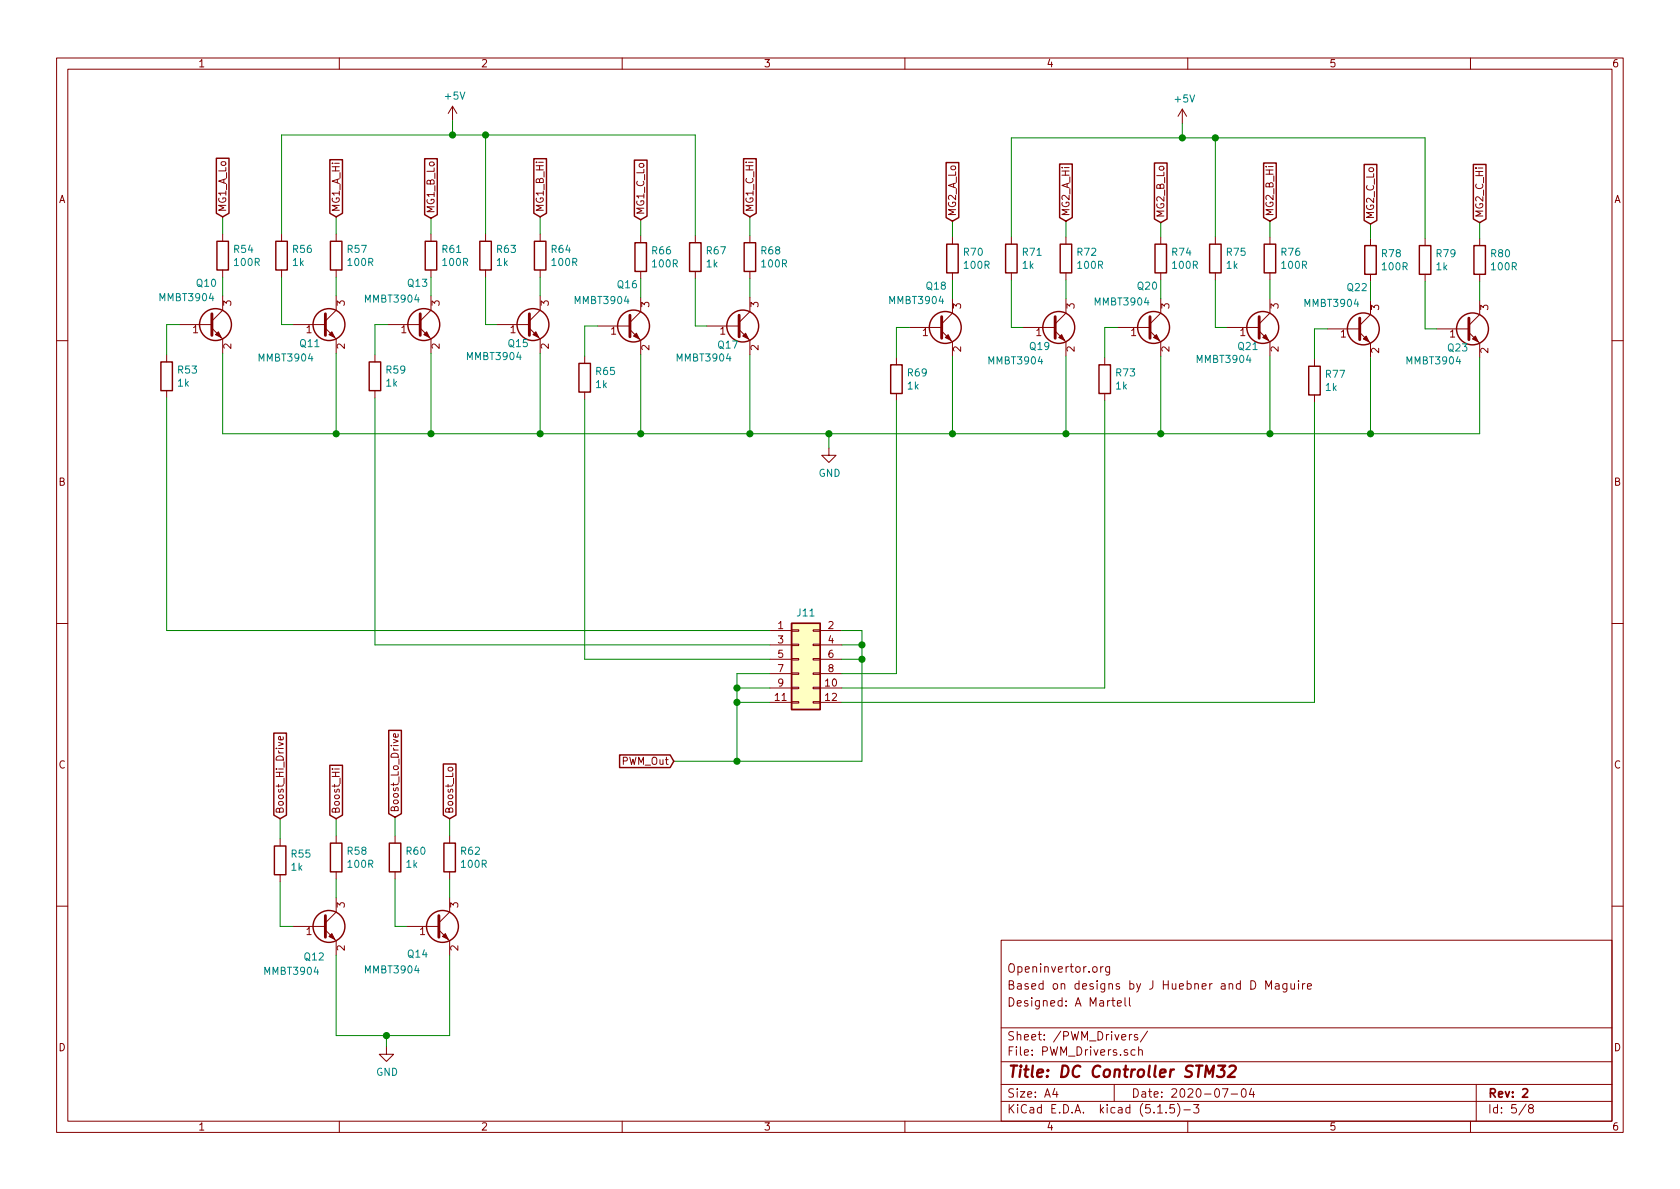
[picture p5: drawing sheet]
EESchema Schematic File Version 4
EELAYER 30 0
EELAYER END
$Descr A4 11693 8268
encoding utf-8
Sheet 5 8
Title "DC Controller STM32"
Date "2020-07-04"
Rev "2"
Comp ""
Comment1 "Designed: A Martell"
Comment2 "Based on designs by J Huebner and D Maguire"
Comment3 "Openinvertor.org"
Comment4 ""
$EndDescr
$Comp
L Transistor_BJT:MMBT3904 Q10
U 1 1
P 1450 2250
F 0 "Q10" H 1360 2540 50  0000 L CNN
F 1 "MMBT3904" H 1100 2440 50  0000 L CNN
F 2 "Package_TO_SOT_SMD:SOT-23" H 1650 2175 50  0001 L CIN
F 3 "https://www.fairchildsemi.com/datasheets/2N/2N3904.pdf" H 1450 2250 50  0001 L CNN
F 4 "C20526" H 1450 2250 50  0001 C CNN "JLPCB Component"
	1    1450 2250
	1    0    0    -1  
$EndComp
$Comp
L Device:R R54
U 1 1
P 1550 1770
F 0 "R54" H 1620 1816 50  0000 L CNN
F 1 "100R" H 1620 1725 50  0000 L CNN
F 2 "Resistor_SMD:R_0603_1608Metric" V 1480 1770 50  0001 C CNN
F 3 "~" H 1550 1770 50  0001 C CNN
F 4 "C22775" H 1550 1770 50  0001 C CNN "JLPCB Component"
	1    1550 1770
	1    0    0    -1  
$EndComp
$Comp
L Device:R R53
U 1 1
P 1160 2610
F 0 "R53" H 1230 2656 50  0000 L CNN
F 1 "1k" H 1230 2565 50  0000 L CNN
F 2 "Resistor_SMD:R_0603_1608Metric" V 1090 2610 50  0001 C CNN
F 3 "~" H 1160 2610 50  0001 C CNN
F 4 "C21190" H 1160 2610 50  0001 C CNN "JLPCB Component"
	1    1160 2610
	1    0    0    -1  
$EndComp
Wire Wire Line
	1160 2460 1160 2250
Wire Wire Line
	1160 2250 1250 2250
Wire Wire Line
	1550 1920 1550 2050
$Comp
L Transistor_BJT:MMBT3904 Q11
U 1 1
P 2240 2250
F 0 "Q11" H 2080 2120 50  0000 L CNN
F 1 "MMBT3904" H 1790 2020 50  0000 L CNN
F 2 "Package_TO_SOT_SMD:SOT-23" H 2440 2175 50  0001 L CIN
F 3 "https://www.fairchildsemi.com/datasheets/2N/2N3904.pdf" H 2240 2250 50  0001 L CNN
F 4 "C20526" H 2240 2250 50  0001 C CNN "JLPCB Component"
	1    2240 2250
	1    0    0    -1  
$EndComp
$Comp
L Device:R R57
U 1 1
P 2340 1770
F 0 "R57" H 2410 1816 50  0000 L CNN
F 1 "100R" H 2410 1725 50  0000 L CNN
F 2 "Resistor_SMD:R_0603_1608Metric" V 2270 1770 50  0001 C CNN
F 3 "~" H 2340 1770 50  0001 C CNN
F 4 "C22775" H 2340 1770 50  0001 C CNN "JLPCB Component"
	1    2340 1770
	1    0    0    -1  
$EndComp
$Comp
L Device:R R56
U 1 1
P 1960 1770
F 0 "R56" H 2030 1816 50  0000 L CNN
F 1 "1k" H 2030 1725 50  0000 L CNN
F 2 "Resistor_SMD:R_0603_1608Metric" V 1890 1770 50  0001 C CNN
F 3 "~" H 1960 1770 50  0001 C CNN
F 4 "C21190" H 1960 1770 50  0001 C CNN "JLPCB Component"
	1    1960 1770
	1    0    0    -1  
$EndComp
Wire Wire Line
	2340 1920 2340 2050
Wire Wire Line
	1960 1920 1960 2250
Wire Wire Line
	1960 2250 2040 2250
$Comp
L Transistor_BJT:MMBT3904 Q13
U 1 1
P 2900 2250
F 0 "Q13" H 2830 2540 50  0000 L CNN
F 1 "MMBT3904" H 2530 2430 50  0000 L CNN
F 2 "Package_TO_SOT_SMD:SOT-23" H 3100 2175 50  0001 L CIN
F 3 "https://www.fairchildsemi.com/datasheets/2N/2N3904.pdf" H 2900 2250 50  0001 L CNN
F 4 "C20526" H 2900 2250 50  0001 C CNN "JLPCB Component"
	1    2900 2250
	1    0    0    -1  
$EndComp
$Comp
L Device:R R59
U 1 1
P 2610 2610
F 0 "R59" H 2680 2656 50  0000 L CNN
F 1 "1k" H 2680 2565 50  0000 L CNN
F 2 "Resistor_SMD:R_0603_1608Metric" V 2540 2610 50  0001 C CNN
F 3 "~" H 2610 2610 50  0001 C CNN
F 4 "C21190" H 2610 2610 50  0001 C CNN "JLPCB Component"
	1    2610 2610
	1    0    0    -1  
$EndComp
Wire Wire Line
	2610 2460 2610 2250
Wire Wire Line
	2610 2250 2700 2250
Wire Wire Line
	3000 1920 3000 2050
$Comp
L Transistor_BJT:MMBT3904 Q15
U 1 1
P 3660 2250
F 0 "Q15" H 3530 2120 50  0000 L CNN
F 1 "MMBT3904" H 3240 2030 50  0000 L CNN
F 2 "Package_TO_SOT_SMD:SOT-23" H 3860 2175 50  0001 L CIN
F 3 "https://www.fairchildsemi.com/datasheets/2N/2N3904.pdf" H 3660 2250 50  0001 L CNN
F 4 "C20526" H 3660 2250 50  0001 C CNN "JLPCB Component"
	1    3660 2250
	1    0    0    -1  
$EndComp
$Comp
L Device:R R64
U 1 1
P 3760 1770
F 0 "R64" H 3830 1816 50  0000 L CNN
F 1 "100R" H 3830 1725 50  0000 L CNN
F 2 "Resistor_SMD:R_0603_1608Metric" V 3690 1770 50  0001 C CNN
F 3 "~" H 3760 1770 50  0001 C CNN
F 4 "C22775" H 3760 1770 50  0001 C CNN "JLPCB Component"
	1    3760 1770
	1    0    0    -1  
$EndComp
$Comp
L Device:R R63
U 1 1
P 3380 1770
F 0 "R63" H 3450 1816 50  0000 L CNN
F 1 "1k" H 3450 1725 50  0000 L CNN
F 2 "Resistor_SMD:R_0603_1608Metric" V 3310 1770 50  0001 C CNN
F 3 "~" H 3380 1770 50  0001 C CNN
F 4 "C21190" H 3380 1770 50  0001 C CNN "JLPCB Component"
	1    3380 1770
	1    0    0    -1  
$EndComp
Wire Wire Line
	3760 1920 3760 2050
Wire Wire Line
	3380 1920 3380 2250
Wire Wire Line
	3380 2250 3460 2250
$Comp
L Transistor_BJT:MMBT3904 Q16
U 1 1
P 4360 2260
F 0 "Q16" H 4290 2550 50  0000 L CNN
F 1 "MMBT3904" H 3990 2440 50  0000 L CNN
F 2 "Package_TO_SOT_SMD:SOT-23" H 4560 2185 50  0001 L CIN
F 3 "https://www.fairchildsemi.com/datasheets/2N/2N3904.pdf" H 4360 2260 50  0001 L CNN
F 4 "C20526" H 4360 2260 50  0001 C CNN "JLPCB Component"
	1    4360 2260
	1    0    0    -1  
$EndComp
$Comp
L Device:R R66
U 1 1
P 4460 1780
F 0 "R66" H 4530 1826 50  0000 L CNN
F 1 "100R" H 4530 1735 50  0000 L CNN
F 2 "Resistor_SMD:R_0603_1608Metric" V 4390 1780 50  0001 C CNN
F 3 "~" H 4460 1780 50  0001 C CNN
F 4 "C22775" H 4460 1780 50  0001 C CNN "JLPCB Component"
	1    4460 1780
	1    0    0    -1  
$EndComp
$Comp
L Device:R R65
U 1 1
P 4070 2620
F 0 "R65" H 4140 2666 50  0000 L CNN
F 1 "1k" H 4140 2575 50  0000 L CNN
F 2 "Resistor_SMD:R_0603_1608Metric" V 4000 2620 50  0001 C CNN
F 3 "~" H 4070 2620 50  0001 C CNN
F 4 "C21190" H 4070 2620 50  0001 C CNN "JLPCB Component"
	1    4070 2620
	1    0    0    -1  
$EndComp
Wire Wire Line
	4070 2470 4070 2260
Wire Wire Line
	4070 2260 4160 2260
Wire Wire Line
	4460 1930 4460 2060
$Comp
L Transistor_BJT:MMBT3904 Q17
U 1 1
P 5120 2260
F 0 "Q17" H 4990 2130 50  0000 L CNN
F 1 "MMBT3904" H 4700 2040 50  0000 L CNN
F 2 "Package_TO_SOT_SMD:SOT-23" H 5320 2185 50  0001 L CIN
F 3 "https://www.fairchildsemi.com/datasheets/2N/2N3904.pdf" H 5120 2260 50  0001 L CNN
F 4 "C20526" H 5120 2260 50  0001 C CNN "JLPCB Component"
	1    5120 2260
	1    0    0    -1  
$EndComp
$Comp
L Device:R R68
U 1 1
P 5220 1780
F 0 "R68" H 5290 1826 50  0000 L CNN
F 1 "100R" H 5290 1735 50  0000 L CNN
F 2 "Resistor_SMD:R_0603_1608Metric" V 5150 1780 50  0001 C CNN
F 3 "~" H 5220 1780 50  0001 C CNN
F 4 "C22775" H 5220 1780 50  0001 C CNN "JLPCB Component"
	1    5220 1780
	1    0    0    -1  
$EndComp
$Comp
L Device:R R67
U 1 1
P 4840 1780
F 0 "R67" H 4910 1826 50  0000 L CNN
F 1 "1k" H 4910 1735 50  0000 L CNN
F 2 "Resistor_SMD:R_0603_1608Metric" V 4770 1780 50  0001 C CNN
F 3 "~" H 4840 1780 50  0001 C CNN
F 4 "C21190" H 4840 1780 50  0001 C CNN "JLPCB Component"
	1    4840 1780
	1    0    0    -1  
$EndComp
Wire Wire Line
	5220 1930 5220 2060
Wire Wire Line
	4840 1930 4840 2260
Wire Wire Line
	4840 2260 4920 2260
$Comp
L Transistor_BJT:MMBT3904 Q18
U 1 1
P 6530 2270
F 0 "Q18" H 6440 2560 50  0000 L CNN
F 1 "MMBT3904" H 6180 2460 50  0000 L CNN
F 2 "Package_TO_SOT_SMD:SOT-23" H 6730 2195 50  0001 L CIN
F 3 "https://www.fairchildsemi.com/datasheets/2N/2N3904.pdf" H 6530 2270 50  0001 L CNN
F 4 "C20526" H 6530 2270 50  0001 C CNN "JLPCB Component"
	1    6530 2270
	1    0    0    -1  
$EndComp
$Comp
L Device:R R70
U 1 1
P 6630 1790
F 0 "R70" H 6700 1836 50  0000 L CNN
F 1 "100R" H 6700 1745 50  0000 L CNN
F 2 "Resistor_SMD:R_0603_1608Metric" V 6560 1790 50  0001 C CNN
F 3 "~" H 6630 1790 50  0001 C CNN
F 4 "C22775" H 6630 1790 50  0001 C CNN "JLPCB Component"
	1    6630 1790
	1    0    0    -1  
$EndComp
$Comp
L Device:R R69
U 1 1
P 6240 2630
F 0 "R69" H 6310 2676 50  0000 L CNN
F 1 "1k" H 6310 2585 50  0000 L CNN
F 2 "Resistor_SMD:R_0603_1608Metric" V 6170 2630 50  0001 C CNN
F 3 "~" H 6240 2630 50  0001 C CNN
F 4 "C21190" H 6240 2630 50  0001 C CNN "JLPCB Component"
	1    6240 2630
	1    0    0    -1  
$EndComp
Wire Wire Line
	6240 2480 6240 2270
Wire Wire Line
	6240 2270 6330 2270
Wire Wire Line
	6630 1940 6630 2070
$Comp
L Transistor_BJT:MMBT3904 Q19
U 1 1
P 7320 2270
F 0 "Q19" H 7160 2140 50  0000 L CNN
F 1 "MMBT3904" H 6870 2040 50  0000 L CNN
F 2 "Package_TO_SOT_SMD:SOT-23" H 7520 2195 50  0001 L CIN
F 3 "https://www.fairchildsemi.com/datasheets/2N/2N3904.pdf" H 7320 2270 50  0001 L CNN
F 4 "C20526" H 7320 2270 50  0001 C CNN "JLPCB Component"
	1    7320 2270
	1    0    0    -1  
$EndComp
$Comp
L Device:R R72
U 1 1
P 7420 1790
F 0 "R72" H 7490 1836 50  0000 L CNN
F 1 "100R" H 7490 1745 50  0000 L CNN
F 2 "Resistor_SMD:R_0603_1608Metric" V 7350 1790 50  0001 C CNN
F 3 "~" H 7420 1790 50  0001 C CNN
F 4 "C22775" H 7420 1790 50  0001 C CNN "JLPCB Component"
	1    7420 1790
	1    0    0    -1  
$EndComp
$Comp
L Device:R R71
U 1 1
P 7040 1790
F 0 "R71" H 7110 1836 50  0000 L CNN
F 1 "1k" H 7110 1745 50  0000 L CNN
F 2 "Resistor_SMD:R_0603_1608Metric" V 6970 1790 50  0001 C CNN
F 3 "~" H 7040 1790 50  0001 C CNN
F 4 "C21190" H 7040 1790 50  0001 C CNN "JLPCB Component"
	1    7040 1790
	1    0    0    -1  
$EndComp
Wire Wire Line
	7420 1940 7420 2070
Wire Wire Line
	7040 1940 7040 2270
Wire Wire Line
	7040 2270 7120 2270
$Comp
L Transistor_BJT:MMBT3904 Q20
U 1 1
P 7980 2270
F 0 "Q20" H 7910 2560 50  0000 L CNN
F 1 "MMBT3904" H 7610 2450 50  0000 L CNN
F 2 "Package_TO_SOT_SMD:SOT-23" H 8180 2195 50  0001 L CIN
F 3 "https://www.fairchildsemi.com/datasheets/2N/2N3904.pdf" H 7980 2270 50  0001 L CNN
F 4 "C20526" H 7980 2270 50  0001 C CNN "JLPCB Component"
	1    7980 2270
	1    0    0    -1  
$EndComp
$Comp
L Device:R R74
U 1 1
P 8080 1790
F 0 "R74" H 8150 1836 50  0000 L CNN
F 1 "100R" H 8150 1745 50  0000 L CNN
F 2 "Resistor_SMD:R_0603_1608Metric" V 8010 1790 50  0001 C CNN
F 3 "~" H 8080 1790 50  0001 C CNN
F 4 "C22775" H 8080 1790 50  0001 C CNN "JLPCB Component"
	1    8080 1790
	1    0    0    -1  
$EndComp
$Comp
L Device:R R73
U 1 1
P 7690 2630
F 0 "R73" H 7760 2676 50  0000 L CNN
F 1 "1k" H 7760 2585 50  0000 L CNN
F 2 "Resistor_SMD:R_0603_1608Metric" V 7620 2630 50  0001 C CNN
F 3 "~" H 7690 2630 50  0001 C CNN
F 4 "C21190" H 7690 2630 50  0001 C CNN "JLPCB Component"
	1    7690 2630
	1    0    0    -1  
$EndComp
Wire Wire Line
	7690 2480 7690 2270
Wire Wire Line
	7690 2270 7780 2270
Wire Wire Line
	8080 1940 8080 2070
$Comp
L Transistor_BJT:MMBT3904 Q21
U 1 1
P 8740 2270
F 0 "Q21" H 8610 2140 50  0000 L CNN
F 1 "MMBT3904" H 8320 2050 50  0000 L CNN
F 2 "Package_TO_SOT_SMD:SOT-23" H 8940 2195 50  0001 L CIN
F 3 "https://www.fairchildsemi.com/datasheets/2N/2N3904.pdf" H 8740 2270 50  0001 L CNN
F 4 "C20526" H 8740 2270 50  0001 C CNN "JLPCB Component"
	1    8740 2270
	1    0    0    -1  
$EndComp
$Comp
L Device:R R76
U 1 1
P 8840 1790
F 0 "R76" H 8910 1836 50  0000 L CNN
F 1 "100R" H 8910 1745 50  0000 L CNN
F 2 "Resistor_SMD:R_0603_1608Metric" V 8770 1790 50  0001 C CNN
F 3 "~" H 8840 1790 50  0001 C CNN
F 4 "C22775" H 8840 1790 50  0001 C CNN "JLPCB Component"
	1    8840 1790
	1    0    0    -1  
$EndComp
$Comp
L Device:R R75
U 1 1
P 8460 1790
F 0 "R75" H 8530 1836 50  0000 L CNN
F 1 "1k" H 8530 1745 50  0000 L CNN
F 2 "Resistor_SMD:R_0603_1608Metric" V 8390 1790 50  0001 C CNN
F 3 "~" H 8460 1790 50  0001 C CNN
F 4 "C21190" H 8460 1790 50  0001 C CNN "JLPCB Component"
	1    8460 1790
	1    0    0    -1  
$EndComp
Wire Wire Line
	8840 1940 8840 2070
Wire Wire Line
	8460 1940 8460 2270
Wire Wire Line
	8460 2270 8540 2270
$Comp
L Transistor_BJT:MMBT3904 Q22
U 1 1
P 9440 2280
F 0 "Q22" H 9370 2570 50  0000 L CNN
F 1 "MMBT3904" H 9070 2460 50  0000 L CNN
F 2 "Package_TO_SOT_SMD:SOT-23" H 9640 2205 50  0001 L CIN
F 3 "https://www.fairchildsemi.com/datasheets/2N/2N3904.pdf" H 9440 2280 50  0001 L CNN
F 4 "C20526" H 9440 2280 50  0001 C CNN "JLPCB Component"
	1    9440 2280
	1    0    0    -1  
$EndComp
$Comp
L Device:R R78
U 1 1
P 9540 1800
F 0 "R78" H 9610 1846 50  0000 L CNN
F 1 "100R" H 9610 1755 50  0000 L CNN
F 2 "Resistor_SMD:R_0603_1608Metric" V 9470 1800 50  0001 C CNN
F 3 "~" H 9540 1800 50  0001 C CNN
F 4 "C22775" H 9540 1800 50  0001 C CNN "JLPCB Component"
	1    9540 1800
	1    0    0    -1  
$EndComp
$Comp
L Device:R R77
U 1 1
P 9150 2640
F 0 "R77" H 9220 2686 50  0000 L CNN
F 1 "1k" H 9220 2595 50  0000 L CNN
F 2 "Resistor_SMD:R_0603_1608Metric" V 9080 2640 50  0001 C CNN
F 3 "~" H 9150 2640 50  0001 C CNN
F 4 "C21190" H 9150 2640 50  0001 C CNN "JLPCB Component"
	1    9150 2640
	1    0    0    -1  
$EndComp
Wire Wire Line
	9150 2490 9150 2280
Wire Wire Line
	9150 2280 9240 2280
Wire Wire Line
	9540 1950 9540 2080
$Comp
L Transistor_BJT:MMBT3904 Q23
U 1 1
P 10200 2280
F 0 "Q23" H 10070 2150 50  0000 L CNN
F 1 "MMBT3904" H 9780 2060 50  0000 L CNN
F 2 "Package_TO_SOT_SMD:SOT-23" H 10400 2205 50  0001 L CIN
F 3 "https://www.fairchildsemi.com/datasheets/2N/2N3904.pdf" H 10200 2280 50  0001 L CNN
F 4 "C20526" H 10200 2280 50  0001 C CNN "JLPCB Component"
	1    10200 2280
	1    0    0    -1  
$EndComp
$Comp
L Device:R R80
U 1 1
P 10300 1800
F 0 "R80" H 10370 1846 50  0000 L CNN
F 1 "100R" H 10370 1755 50  0000 L CNN
F 2 "Resistor_SMD:R_0603_1608Metric" V 10230 1800 50  0001 C CNN
F 3 "~" H 10300 1800 50  0001 C CNN
F 4 "C22775" H 10300 1800 50  0001 C CNN "JLPCB Component"
	1    10300 1800
	1    0    0    -1  
$EndComp
$Comp
L Device:R R79
U 1 1
P 9920 1800
F 0 "R79" H 9990 1846 50  0000 L CNN
F 1 "1k" H 9990 1755 50  0000 L CNN
F 2 "Resistor_SMD:R_0603_1608Metric" V 9850 1800 50  0001 C CNN
F 3 "~" H 9920 1800 50  0001 C CNN
F 4 "C21190" H 9920 1800 50  0001 C CNN "JLPCB Component"
	1    9920 1800
	1    0    0    -1  
$EndComp
Wire Wire Line
	10300 1950 10300 2080
Wire Wire Line
	9920 1950 9920 2280
Wire Wire Line
	9920 2280 10000 2280
Text GLabel 1550 1500 1    50   Input ~ 0
MG1_A_Lo
Text GLabel 2340 1500 1    50   Input ~ 0
MG1_A_Hi
Text GLabel 3000 1510 1    50   Input ~ 0
MG1_B_Lo
Text GLabel 3760 1500 1    50   Input ~ 0
MG1_B_Hi
Text GLabel 4460 1520 1    50   Input ~ 0
MG1_C_Lo
Text GLabel 5220 1500 1    50   Input ~ 0
MG1_C_Hi
Text GLabel 6630 1530 1    50   Input ~ 0
MG2_A_Lo
Text GLabel 7420 1530 1    50   Input ~ 0
MG2_A_Hi
Text GLabel 8080 1540 1    50   Input ~ 0
MG2_B_Lo
Text GLabel 8840 1530 1    50   Input ~ 0
MG2_B_Hi
Text GLabel 9540 1550 1    50   Input ~ 0
MG2_C_Lo
Text GLabel 10300 1540 1    50   Input ~ 0
MG2_C_Hi
Wire Wire Line
	1960 930  3150 930 
Wire Wire Line
	4840 930  4840 1630
Wire Wire Line
	1960 930  1960 1620
Wire Wire Line
	3380 1620 3380 930 
Connection ~ 3380 930 
Wire Wire Line
	3380 930  4840 930 
$Comp
L power:+5V #PWR035
U 1 1
P 3150 830
F 0 "#PWR035" H 3150 680 50  0001 C CNN
F 1 "+5V" H 3165 1003 50  0000 C CNN
F 2 "" H 3150 830 50  0001 C CNN
F 3 "" H 3150 830 50  0001 C CNN
	1    3150 830 
	1    0    0    -1  
$EndComp
Wire Wire Line
	3150 830  3150 930 
Connection ~ 3150 930 
Wire Wire Line
	3150 930  3380 930 
Wire Wire Line
	1550 1500 1550 1620
Wire Wire Line
	2340 1500 2340 1620
$Comp
L Device:R R61
U 1 1
P 3000 1770
F 0 "R61" H 3070 1816 50  0000 L CNN
F 1 "100R" H 3070 1725 50  0000 L CNN
F 2 "Resistor_SMD:R_0603_1608Metric" V 2930 1770 50  0001 C CNN
F 3 "~" H 3000 1770 50  0001 C CNN
F 4 "C22775" H 3000 1770 50  0001 C CNN "JLPCB Component"
	1    3000 1770
	1    0    0    -1  
$EndComp
Wire Wire Line
	3000 1510 3000 1620
Wire Wire Line
	3760 1500 3760 1620
Wire Wire Line
	4460 1520 4460 1630
Wire Wire Line
	7040 950  8230 950 
Wire Wire Line
	9920 950  9920 1650
Wire Wire Line
	7040 950  7040 1640
Wire Wire Line
	8460 1640 8460 950 
Connection ~ 8460 950 
Wire Wire Line
	8460 950  9920 950 
$Comp
L power:+5V #PWR037
U 1 1
P 8230 850
F 0 "#PWR037" H 8230 700 50  0001 C CNN
F 1 "+5V" H 8245 1023 50  0000 C CNN
F 2 "" H 8230 850 50  0001 C CNN
F 3 "" H 8230 850 50  0001 C CNN
	1    8230 850 
	1    0    0    -1  
$EndComp
Wire Wire Line
	8230 850  8230 950 
Connection ~ 8230 950 
Wire Wire Line
	8230 950  8460 950 
Wire Wire Line
	5220 1500 5220 1630
Wire Wire Line
	6630 1530 6630 1640
Wire Wire Line
	7420 1530 7420 1640
Wire Wire Line
	8080 1540 8080 1640
Wire Wire Line
	8840 1530 8840 1640
Wire Wire Line
	9540 1550 9540 1650
Wire Wire Line
	10300 1540 10300 1650
Wire Wire Line
	10300 3010 10300 2480
$Comp
L power:GND #PWR036
U 1 1
P 5770 3110
F 0 "#PWR036" H 5770 2860 50  0001 C CNN
F 1 "GND" H 5775 2937 50  0000 C CNN
F 2 "" H 5770 3110 50  0001 C CNN
F 3 "" H 5770 3110 50  0001 C CNN
	1    5770 3110
	1    0    0    -1  
$EndComp
Connection ~ 5770 3010
Wire Wire Line
	5770 3010 6630 3010
Wire Wire Line
	5770 3010 5770 3110
$Comp
L Connector_Generic:Conn_02x06_Odd_Even J11
U 1 1
P 5560 4580
F 0 "J11" H 5610 4905 50  0000 C CNN
F 1 "Conn_02x06_Odd_Even" H 5610 4906 50  0001 C CNN
F 2 "Connector_PinHeader_2.54mm:PinHeader_2x06_P2.54mm_Vertical" H 5560 4580 50  0001 C CNN
F 3 "~" H 5560 4580 50  0001 C CNN
	1    5560 4580
	1    0    0    -1  
$EndComp
Wire Wire Line
	1550 2450 1550 3010
Wire Wire Line
	3000 2450 3000 3010
Connection ~ 3000 3010
Wire Wire Line
	3000 3010 3760 3010
Wire Wire Line
	1550 3010 2340 3010
Wire Wire Line
	2340 2450 2340 3010
Connection ~ 2340 3010
Wire Wire Line
	2340 3010 3000 3010
Wire Wire Line
	3760 2450 3760 3010
Connection ~ 3760 3010
Wire Wire Line
	3760 3010 4460 3010
Wire Wire Line
	4460 2460 4460 3010
Connection ~ 4460 3010
Wire Wire Line
	4460 3010 5220 3010
Wire Wire Line
	5220 2460 5220 3010
Connection ~ 5220 3010
Wire Wire Line
	5220 3010 5770 3010
Wire Wire Line
	6630 2470 6630 3010
Connection ~ 6630 3010
Wire Wire Line
	6630 3010 7420 3010
Wire Wire Line
	7420 2470 7420 3010
Connection ~ 7420 3010
Wire Wire Line
	7420 3010 8080 3010
Wire Wire Line
	8080 2470 8080 3010
Connection ~ 8080 3010
Wire Wire Line
	8080 3010 8840 3010
Wire Wire Line
	8840 2470 8840 3010
Connection ~ 8840 3010
Wire Wire Line
	8840 3010 9540 3010
Wire Wire Line
	9540 2480 9540 3010
Connection ~ 9540 3010
Wire Wire Line
	9540 3010 10300 3010
Wire Wire Line
	1160 2760 1160 4380
Wire Wire Line
	1160 4380 5360 4380
Wire Wire Line
	2610 2760 2610 4480
Wire Wire Line
	2610 4480 5360 4480
Wire Wire Line
	4070 2770 4070 4580
Wire Wire Line
	4070 4580 5360 4580
Wire Wire Line
	6240 2780 6240 4680
Wire Wire Line
	6240 4680 5860 4680
Wire Wire Line
	5860 4780 7690 4780
Wire Wire Line
	7690 4780 7690 2780
Wire Wire Line
	9150 2790 9150 4880
Wire Wire Line
	9150 4880 5860 4880
Text GLabel 4690 5290 0    50   Input ~ 0
PWM_Out
Wire Wire Line
	4690 5290 5130 5290
Wire Wire Line
	6000 5290 6000 4580
Wire Wire Line
	6000 4380 5860 4380
Wire Wire Line
	5860 4480 6000 4480
Connection ~ 6000 4480
Wire Wire Line
	6000 4480 6000 4380
Wire Wire Line
	5860 4580 6000 4580
Connection ~ 6000 4580
Wire Wire Line
	6000 4580 6000 4480
Wire Wire Line
	5360 4680 5130 4680
Wire Wire Line
	5130 4680 5130 4780
Connection ~ 5130 5290
Wire Wire Line
	5130 5290 6000 5290
Wire Wire Line
	5360 4780 5130 4780
Connection ~ 5130 4780
Wire Wire Line
	5360 4880 5130 4880
Wire Wire Line
	5130 4780 5130 4880
Connection ~ 5130 4880
Wire Wire Line
	5130 4880 5130 5290
$Comp
L Transistor_BJT:MMBT3904 Q12
U 1 1
P 2240 6440
F 0 "Q12" H 2110 6230 50  0000 L CNN
F 1 "MMBT3904" H 1830 6130 50  0000 L CNN
F 2 "Package_TO_SOT_SMD:SOT-23" H 2440 6365 50  0001 L CIN
F 3 "https://www.fairchildsemi.com/datasheets/2N/2N3904.pdf" H 2240 6440 50  0001 L CNN
F 4 "C20526" H 2240 6440 50  0001 C CNN "JLPCB Component"
	1    2240 6440
	1    0    0    -1  
$EndComp
$Comp
L Device:R R58
U 1 1
P 2340 5960
F 0 "R58" H 2410 6006 50  0000 L CNN
F 1 "100R" H 2410 5915 50  0000 L CNN
F 2 "Resistor_SMD:R_0603_1608Metric" V 2270 5960 50  0001 C CNN
F 3 "~" H 2340 5960 50  0001 C CNN
F 4 "C22775" H 2340 5960 50  0001 C CNN "JLPCB Component"
	1    2340 5960
	1    0    0    -1  
$EndComp
$Comp
L Device:R R55
U 1 1
P 1950 5980
F 0 "R55" H 2020 6026 50  0000 L CNN
F 1 "1k" H 2020 5935 50  0000 L CNN
F 2 "Resistor_SMD:R_0603_1608Metric" V 1880 5980 50  0001 C CNN
F 3 "~" H 1950 5980 50  0001 C CNN
F 4 "C21190" H 1950 5980 50  0001 C CNN "JLPCB Component"
	1    1950 5980
	1    0    0    -1  
$EndComp
Wire Wire Line
	1950 6440 2040 6440
Wire Wire Line
	2340 6110 2340 6240
$Comp
L Transistor_BJT:MMBT3904 Q14
U 1 1
P 3030 6440
F 0 "Q14" H 2830 6250 50  0000 L CNN
F 1 "MMBT3904" H 2530 6140 50  0000 L CNN
F 2 "Package_TO_SOT_SMD:SOT-23" H 3230 6365 50  0001 L CIN
F 3 "https://www.fairchildsemi.com/datasheets/2N/2N3904.pdf" H 3030 6440 50  0001 L CNN
F 4 "C20526" H 3030 6440 50  0001 C CNN "JLPCB Component"
	1    3030 6440
	1    0    0    -1  
$EndComp
$Comp
L Device:R R62
U 1 1
P 3130 5960
F 0 "R62" H 3200 6006 50  0000 L CNN
F 1 "100R" H 3200 5915 50  0000 L CNN
F 2 "Resistor_SMD:R_0603_1608Metric" V 3060 5960 50  0001 C CNN
F 3 "~" H 3130 5960 50  0001 C CNN
F 4 "C22775" H 3130 5960 50  0001 C CNN "JLPCB Component"
	1    3130 5960
	1    0    0    -1  
$EndComp
$Comp
L Device:R R60
U 1 1
P 2750 5960
F 0 "R60" H 2820 6006 50  0000 L CNN
F 1 "1k" H 2820 5915 50  0000 L CNN
F 2 "Resistor_SMD:R_0603_1608Metric" V 2680 5960 50  0001 C CNN
F 3 "~" H 2750 5960 50  0001 C CNN
F 4 "C21190" H 2750 5960 50  0001 C CNN "JLPCB Component"
	1    2750 5960
	1    0    0    -1  
$EndComp
Wire Wire Line
	3130 6110 3130 6240
Wire Wire Line
	2750 6110 2750 6440
Wire Wire Line
	2750 6440 2830 6440
Text GLabel 1950 5690 1    50   Input ~ 0
Boost_Hi_Drive
Text GLabel 3130 5690 1    50   Input ~ 0
Boost_Lo
Wire Wire Line
	2340 5690 2340 5810
Wire Wire Line
	3130 5690 3130 5810
Wire Wire Line
	2340 6640 2340 7200
Wire Wire Line
	2340 7200 2690 7200
Wire Wire Line
	3130 6640 3130 7200
Wire Wire Line
	1950 5690 1950 5830
Text GLabel 2750 5680 1    50   Input ~ 0
Boost_Lo_Drive
Text GLabel 2340 5690 1    50   Input ~ 0
Boost_Hi
Wire Wire Line
	2750 5680 2750 5810
Wire Wire Line
	1950 6130 1950 6440
$Comp
L power:GND #PWR034
U 1 1
P 2690 7280
F 0 "#PWR034" H 2690 7030 50  0001 C CNN
F 1 "GND" H 2695 7107 50  0000 C CNN
F 2 "" H 2690 7280 50  0001 C CNN
F 3 "" H 2690 7280 50  0001 C CNN
	1    2690 7280
	1    0    0    -1  
$EndComp
Wire Wire Line
	2690 7280 2690 7200
Connection ~ 2690 7200
Wire Wire Line
	2690 7200 3130 7200
$EndSCHEMATC
